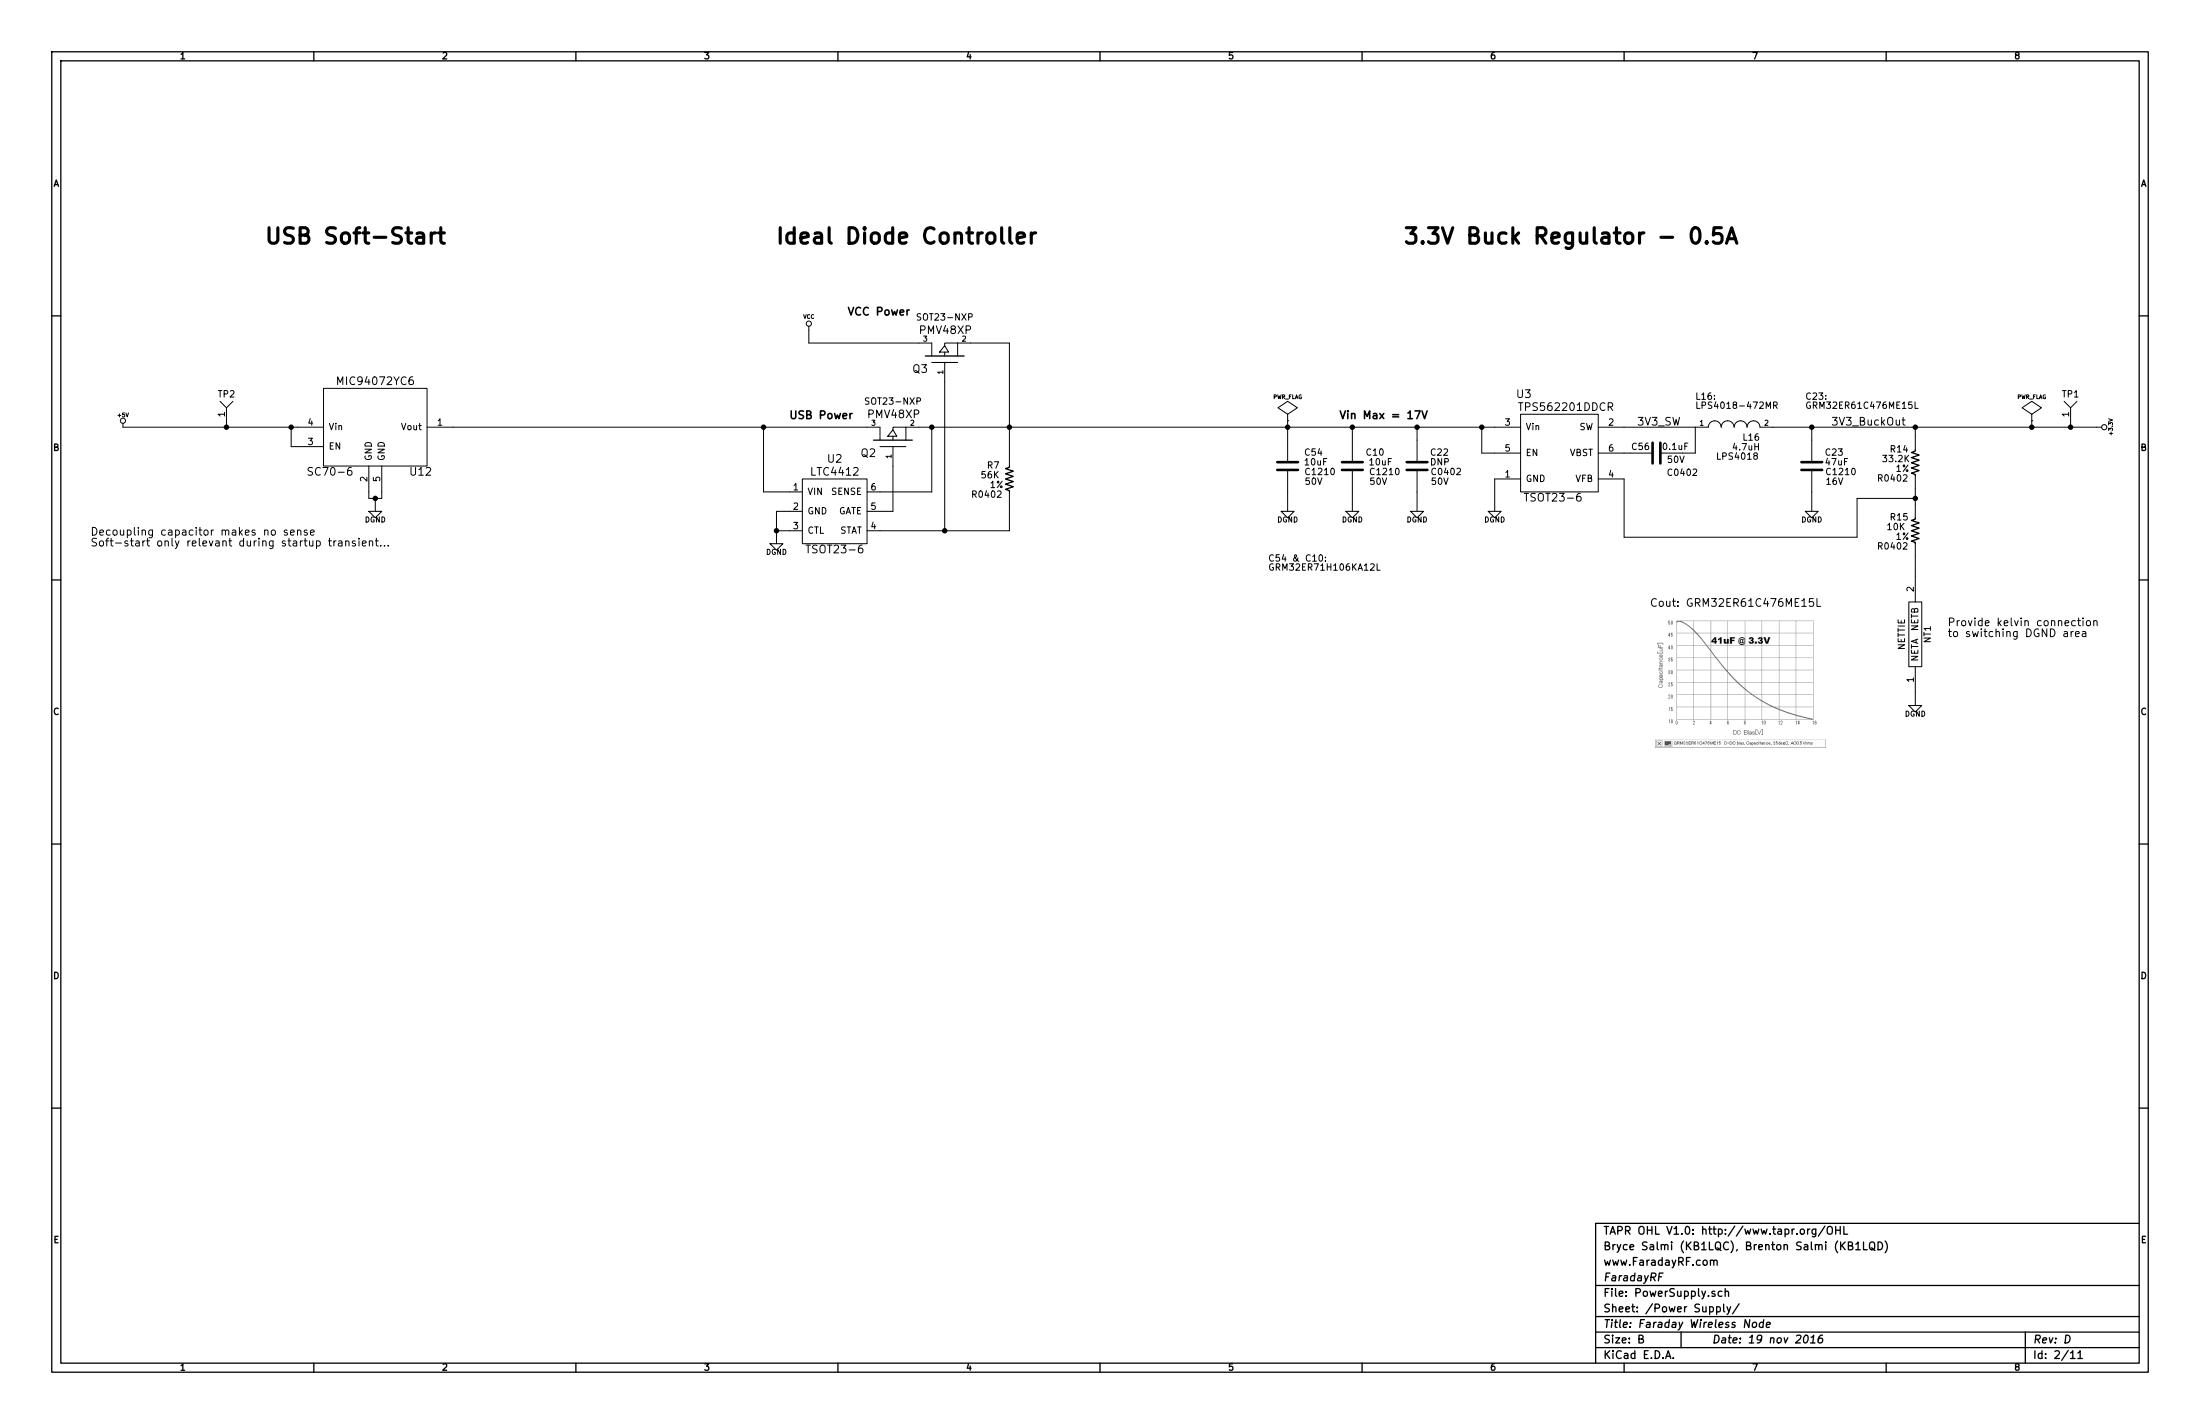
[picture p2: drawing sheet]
EESchema Schematic File Version 2
LIBS:power
LIBS:conn
LIBS:device
LIBS:74xgxx
LIBS:KB1LQC
LIBS:Faraday-cache
EELAYER 27 0
EELAYER END
$Descr B 17000 11000
encoding utf-8
Sheet 2 11
Title "Faraday Wireless Node"
Date "19 nov 2016"
Rev "D"
Comp "FaradayRF"
Comment1 "www.FaradayRF.com"
Comment2 "Bryce Salmi (KB1LQC), Brenton Salmi (KB1LQD)"
Comment3 "TAPR OHL V1.0: http://www.tapr.org/OHL"
Comment4 ""
$EndDescr
$Comp
L C C23
U 1 1
P 14000 3600
F 0 "C23" H 14100 3700 50  0000 L CNN
F 1 "47uF" H 14100 3625 50  0000 L CNN
F 2 "C1210" H 14225 3550 50  0000 C CNN
F 3 "" H 14000 3600 60  0000 C CNN
F 4 "16V" H 14175 3475 50  0000 C CNN "Voltage"
	1    14000 3600
	1    0    0    -1  
$EndComp
$Comp
L L-US L16
U 1 1
P 13400 3300
F 0 "L16" V 13350 3100 50  0000 L BNN
F 1 "4.7uH" V 13275 3100 50  0000 L BNN
F 2 "LPS4018" V 13175 3275 50  0000 C CNN
F 3 "http://www.coilcraft.com/pdfs/lps6235.pdf" H 13400 3300 60  0001 C CNN
	1    13400 3300
	0    -1   -1   0   
$EndComp
$Comp
L VCC #PWR02
U 1 1
P 6250 2550
F 0 "#PWR02" H 6250 2650 30  0001 C CNN
F 1 "VCC" H 6250 2650 30  0000 C CNN
F 2 "" H 6250 2550 60  0000 C CNN
F 3 "" H 6250 2550 60  0000 C CNN
	1    6250 2550
	1    0    0    -1  
$EndComp
$Comp
L PWR_FLAG #FLG03
U 1 1
P 15700 3250
F 0 "#FLG03" H 15700 3345 30  0001 C CNN
F 1 "PWR_FLAG" H 15700 3430 30  0000 C CNN
F 2 "" H 15700 3250 60  0000 C CNN
F 3 "" H 15700 3250 60  0000 C CNN
	1    15700 3250
	1    0    0    -1  
$EndComp
Text Notes 13100 3100 0    50   ~ 0
L16:\nLPS4018-472MR
Text Notes 10850 1900 0    120  ~ 24
3.3V Buck Regulator - 0.5A
EndData
$EndBitmap
Text Notes 12750 4700 0    60   ~ 0
Cout: GRM32ER61C476ME15L
Text Notes 13950 3100 0    50   ~ 0
C23:\nGRM32ER61C476ME15L
Text Notes 9800 4350 0    50   ~ 0
C54 & C10:\nGRM32ER71H106KA12L
$Comp
L +3.3V #PWR04
U 1 1
P 16200 3300
F 0 "#PWR04" H 16200 3260 30  0001 C CNN
F 1 "+3.3V" H 16200 3410 30  0000 C CNN
F 2 "" H 16200 3300 60  0000 C CNN
F 3 "" H 16200 3300 60  0000 C CNN
	1    16200 3300
	0    1    1    0   
$EndComp
Text Label 14150 3300 0    60   ~ 0
3V3_BuckOut
Text Label 12650 3300 0    60   ~ 0
3V3_SW
$Comp
L DGND #PWR05
U 1 1
P 9950 3950
F 0 "#PWR05" H 9950 3950 40  0001 C CNN
F 1 "DGND" H 9950 3880 40  0000 C CNN
F 2 "~" H 9950 3950 60  0000 C CNN
F 3 "~" H 9950 3950 60  0000 C CNN
	1    9950 3950
	1    0    0    -1  
$EndComp
$Comp
L DGND #PWR06
U 1 1
P 14000 3950
F 0 "#PWR06" H 14000 3950 40  0001 C CNN
F 1 "DGND" H 14000 3880 40  0000 C CNN
F 2 "~" H 14000 3950 60  0000 C CNN
F 3 "~" H 14000 3950 60  0000 C CNN
	1    14000 3950
	1    0    0    -1  
$EndComp
$Comp
L C C54
U 1 1
P 9950 3600
F 0 "C54" H 10150 3700 50  0000 C CNN
F 1 "10uF" H 10075 3625 50  0000 L CNN
F 2 "C1210" H 10200 3550 50  0000 C CNN
F 3 "" H 9950 3600 60  0000 C CNN
F 4 "50V" H 10150 3475 50  0000 C CNN "Voltage"
	1    9950 3600
	1    0    0    -1  
$EndComp
Wire Wire Line
	12550 3300 13100 3300
Wire Wire Line
	13700 3300 16200 3300
Wire Wire Line
	14000 3300 14000 3400
Connection ~ 14000 3300
Wire Wire Line
	14000 3800 14000 3950
Connection ~ 15700 3300
Wire Wire Line
	9950 3800 9950 3950
$Comp
L TEST-POINT TP1
U 1 1
P 16000 3250
F 0 "TP1" H 16000 3450 50  0000 C CNN
F 1 "TEST-POINT" H 16000 3550 60  0001 C CNN
F 2 "TEST-POINT-42MIL" H 16000 3250 60  0001 C CNN
F 3 "" H 16000 3250 60  0000 C CNN
	1    16000 3250
	1    0    0    -1  
$EndComp
Wire Wire Line
	16000 3250 16000 3300
Connection ~ 16000 3300
$Comp
L TPS562201DDCR U3
U 1 1
P 12050 3500
F 0 "U3" H 11775 3950 60  0000 C CNN
F 1 "TPS562201DDCR" H 12100 3850 60  0000 C CNN
F 2 "TSOT23-6" H 12000 3150 60  0000 C CNN
F 3 "~" H 12050 3500 60  0000 C CNN
	1    12050 3500
	1    0    0    -1  
$EndComp
$Comp
L C C56
U 1 1
P 12800 3500
F 0 "C56" V 12850 3550 50  0000 L CNN
F 1 "0.1uF" V 12850 3250 50  0000 L CNN
F 2 "C0402" V 12650 3300 50  0000 C CNN
F 3 "" H 12800 3500 60  0000 C CNN
F 4 "50V" V 12750 3350 50  0000 C CNN "Voltage"
	1    12800 3500
	0    -1   -1   0   
$EndComp
Wire Wire Line
	13000 3500 13100 3500
Wire Wire Line
	13100 3500 13100 3300
Wire Wire Line
	12600 3500 12550 3500
$Comp
L C C10
U 1 1
P 10450 3600
F 0 "C10" H 10625 3700 50  0000 C CNN
F 1 "10uF" H 10575 3625 50  0000 L CNN
F 2 "C1210" H 10700 3550 50  0000 C CNN
F 3 "" H 10450 3600 60  0000 C CNN
F 4 "50V" H 10650 3475 50  0000 C CNN "Voltage"
	1    10450 3600
	1    0    0    -1  
$EndComp
$Comp
L DGND #PWR07
U 1 1
P 10450 3950
F 0 "#PWR07" H 10450 3950 40  0001 C CNN
F 1 "DGND" H 10450 3880 40  0000 C CNN
F 2 "~" H 10450 3950 60  0000 C CNN
F 3 "~" H 10450 3950 60  0000 C CNN
	1    10450 3950
	1    0    0    -1  
$EndComp
Wire Wire Line
	10450 3800 10450 3950
$Comp
L C C22
U 1 1
P 10950 3600
F 0 "C22" H 11050 3700 50  0000 L CNN
F 1 "DNP" H 11050 3625 50  0000 L CNN
F 2 "C0402" H 11175 3550 50  0000 C CNN
F 3 "" H 10950 3600 60  0000 C CNN
F 4 "50V" H 11125 3475 50  0000 C CNN "Voltage"
	1    10950 3600
	1    0    0    -1  
$EndComp
Wire Wire Line
	10450 3300 10450 3400
Wire Wire Line
	10950 3300 10950 3400
$Comp
L DGND #PWR08
U 1 1
P 10950 3950
F 0 "#PWR08" H 10950 3950 40  0001 C CNN
F 1 "DGND" H 10950 3880 40  0000 C CNN
F 2 "~" H 10950 3950 60  0000 C CNN
F 3 "~" H 10950 3950 60  0000 C CNN
	1    10950 3950
	1    0    0    -1  
$EndComp
Wire Wire Line
	10950 3800 10950 3950
Wire Wire Line
	11550 3500 11450 3500
Wire Wire Line
	11450 3500 11450 3300
Wire Wire Line
	7100 3300 11550 3300
Connection ~ 11450 3300
Connection ~ 9950 3300
$Comp
L DGND #PWR09
U 1 1
P 11550 3950
F 0 "#PWR09" H 11550 3950 40  0001 C CNN
F 1 "DGND" H 11550 3880 40  0000 C CNN
F 2 "~" H 11550 3950 60  0000 C CNN
F 3 "~" H 11550 3950 60  0000 C CNN
	1    11550 3950
	1    0    0    -1  
$EndComp
Wire Wire Line
	11550 3700 11550 3950
$Comp
L R_US R14
U 1 1
P 14800 3575
F 0 "R14" H 14675 3675 50  0000 C CNN
F 1 "33.2K" H 14650 3600 50  0000 C CNN
F 2 "R0402" H 14625 3450 50  0000 C CNN
F 3 "" H 14800 3575 60  0000 C CNN
F 4 "1%" H 14700 3525 50  0000 C CNN "Tolerance"
	1    14800 3575
	1    0    0    -1  
$EndComp
$Comp
L R_US R15
U 1 1
P 14800 4100
F 0 "R15" H 14675 4200 50  0000 C CNN
F 1 "10K" H 14650 4125 50  0000 C CNN
F 2 "R0402" H 14625 3975 50  0000 C CNN
F 3 "" H 14800 4100 60  0000 C CNN
F 4 "1%" H 14700 4050 50  0000 C CNN "Tolerance"
	1    14800 4100
	1    0    0    -1  
$EndComp
$Comp
L DGND #PWR010
U 1 1
P 14800 5450
F 0 "#PWR010" H 14800 5450 40  0001 C CNN
F 1 "DGND" H 14800 5380 40  0000 C CNN
F 2 "~" H 14800 5450 60  0000 C CNN
F 3 "~" H 14800 5450 60  0000 C CNN
	1    14800 5450
	1    0    0    -1  
$EndComp
Wire Wire Line
	14800 4300 14800 4450
Wire Wire Line
	14800 3375 14800 3300
Connection ~ 14800 3300
Wire Wire Line
	14800 3775 14800 3900
Wire Wire Line
	14800 3850 14350 3850
Wire Wire Line
	14350 3850 14350 4150
Wire Wire Line
	14350 4150 12550 4150
Wire Wire Line
	12550 4150 12550 3700
Connection ~ 14800 3850
Wire Wire Line
	3500 3300 6700 3300
Text Notes 6100 3250 0    60   ~ 12
USB Power
Text Notes 6550 2450 0    60   ~ 12
VCC Power
Wire Wire Line
	9950 3250 9950 3400
$Comp
L +5V #PWR011
U 1 1
P 950 3300
F 0 "#PWR011" H 950 3390 20  0001 C CNN
F 1 "+5V" H 950 3390 30  0000 C CNN
F 2 "" H 950 3300 60  0000 C CNN
F 3 "" H 950 3300 60  0000 C CNN
	1    950  3300
	1    0    0    -1  
$EndComp
Connection ~ 10450 3300
Connection ~ 10950 3300
Wire Wire Line
	950  3300 2300 3300
Text Notes 2050 1900 0    120  ~ 24
USB Soft-Start
$Comp
L TEST-POINT TP2
U 1 1
P 1750 3250
F 0 "TP2" H 1750 3450 50  0000 C CNN
F 1 "TEST-POINT" H 1750 3550 60  0001 C CNN
F 2 "TEST-POINT-42MIL" H 1800 3550 60  0001 C CNN
F 3 "" H 1750 3250 60  0000 C CNN
	1    1750 3250
	1    0    0    -1  
$EndComp
$Comp
L PWR_FLAG #FLG012
U 1 1
P 9950 3250
F 0 "#FLG012" H 9950 3345 30  0001 C CNN
F 1 "PWR_FLAG" H 9950 3430 30  0000 C CNN
F 2 "" H 9950 3250 60  0000 C CNN
F 3 "" H 9950 3250 60  0000 C CNN
	1    9950 3250
	1    0    0    -1  
$EndComp
Wire Wire Line
	1750 3300 1750 3250
Connection ~ 1750 3300
$Comp
L NETTIE NT1
U 1 1
P 14800 4900
F 0 "NT1" H 14800 4800 50  0000 C CNN
F 1 "NETTIE" H 14800 5000 50  0000 C CNN
F 2 "NETTIE-0402" H 14800 4700 60  0001 C CNN
F 3 "~" H 14800 4900 60  0000 C CNN
	1    14800 4900
	0    -1   -1   0   
$EndComp
Wire Wire Line
	14800 5450 14800 5350
Text Notes 15050 4850 0    60   ~ 0
Provide kelvin connection\nto switching DGND area
$Comp
L MIC94072YC6 U12
U 1 1
P 2900 3300
F 0 "U12" H 3250 2950 60  0000 C CNN
F 1 "MIC94072YC6" H 2900 3650 60  0000 C CNN
F 2 "SC70-6" H 2550 2950 60  0000 C CNN
F 3 "" H 2900 3300 60  0000 C CNN
	1    2900 3300
	1    0    0    -1  
$EndComp
Wire Wire Line
	2850 3800 2850 3850
Wire Wire Line
	2850 3850 2950 3850
Wire Wire Line
	2950 3850 2950 3800
Wire Wire Line
	2900 3850 2900 3950
Connection ~ 2900 3850
$Comp
L DGND #PWR013
U 1 1
P 2900 3950
F 0 "#PWR013" H 2900 3950 40  0001 C CNN
F 1 "DGND" H 2900 3880 40  0000 C CNN
F 2 "~" H 2900 3950 60  0000 C CNN
F 3 "~" H 2900 3950 60  0000 C CNN
	1    2900 3950
	1    0    0    -1  
$EndComp
Wire Wire Line
	2250 3450 2300 3450
Text Notes 10350 3250 0    60   ~ 12
Vin Max = 17V
Wire Wire Line
	2250 3450 2250 3300
Connection ~ 2250 3300
Text Notes 700  4150 0    60   ~ 0
Decoupling capacitor makes no sense\nSoft-start only relevant during startup transient...
Wire Wire Line
	15700 3300 15700 3250
$Comp
L LTC4412 U2
U 1 1
P 6450 3950
F 0 "U2" H 6450 4350 60  0000 C CNN
F 1 "LTC4412" H 6450 4250 60  0000 C CNN
F 2 "TSOT23-6" H 6450 3650 60  0000 C CNN
F 3 "~" H 6450 3950 60  0000 C CNN
	1    6450 3950
	1    0    0    -1  
$EndComp
$Comp
L PMV48XP Q3
U 1 1
P 7300 2750
F 0 "Q3" V 7200 3000 60  0000 R CNN
F 1 "PMV48XP" V 7500 2950 60  0000 R CNN
F 2 "SOT23-NXP" V 7600 2750 50  0000 C CNN
F 3 "~" H 7300 2750 60  0000 C CNN
	1    7300 2750
	0    -1   -1   0   
$EndComp
$Comp
L PMV48XP Q2
U 1 1
P 6900 3400
F 0 "Q2" V 6800 3650 60  0000 R CNN
F 1 "PMV48XP" V 7100 3600 60  0000 R CNN
F 2 "SOT23-NXP" V 7200 3400 50  0000 C CNN
F 3 "~" H 6900 3400 60  0000 C CNN
	1    6900 3400
	0    -1   -1   0   
$EndComp
Wire Wire Line
	7100 2650 6250 2650
Wire Wire Line
	6250 2650 6250 2550
Wire Wire Line
	7500 2650 7800 2650
Wire Wire Line
	7800 2650 7800 3500
Connection ~ 7800 3300
Wire Wire Line
	6900 3600 6900 3950
Wire Wire Line
	6900 3950 6800 3950
Wire Wire Line
	6100 3800 5900 3800
Wire Wire Line
	5900 3800 5900 3300
Connection ~ 5900 3300
Wire Wire Line
	6800 4100 7800 4100
Wire Wire Line
	7300 4100 7300 2950
$Comp
L R_US R7
U 1 1
P 7800 3700
F 0 "R7" H 7675 3800 50  0000 C CNN
F 1 "56K" H 7650 3725 50  0000 C CNN
F 2 "R0402" H 7625 3575 50  0000 C CNN
F 3 "" H 7800 3700 60  0000 C CNN
F 4 "1%" H 7700 3650 50  0000 C CNN "Tolerance"
	1    7800 3700
	1    0    0    -1  
$EndComp
Wire Wire Line
	7800 4100 7800 3900
Connection ~ 7300 4100
$Comp
L DGND #PWR014
U 1 1
P 6000 4200
F 0 "#PWR014" H 6000 4200 40  0001 C CNN
F 1 "DGND" H 6000 4130 40  0000 C CNN
F 2 "~" H 6000 4200 60  0000 C CNN
F 3 "~" H 6000 4200 60  0000 C CNN
	1    6000 4200
	1    0    0    -1  
$EndComp
Wire Wire Line
	6000 3950 6000 4200
Wire Wire Line
	6000 3950 6100 3950
Wire Wire Line
	6100 4100 6000 4100
Connection ~ 6000 4100
Wire Wire Line
	6800 3800 7200 3800
Wire Wire Line
	7200 3800 7200 3300
Connection ~ 7200 3300
Text Notes 6000 1900 0    120  ~ 24
Ideal Diode Controller
$EndSCHEMATC
